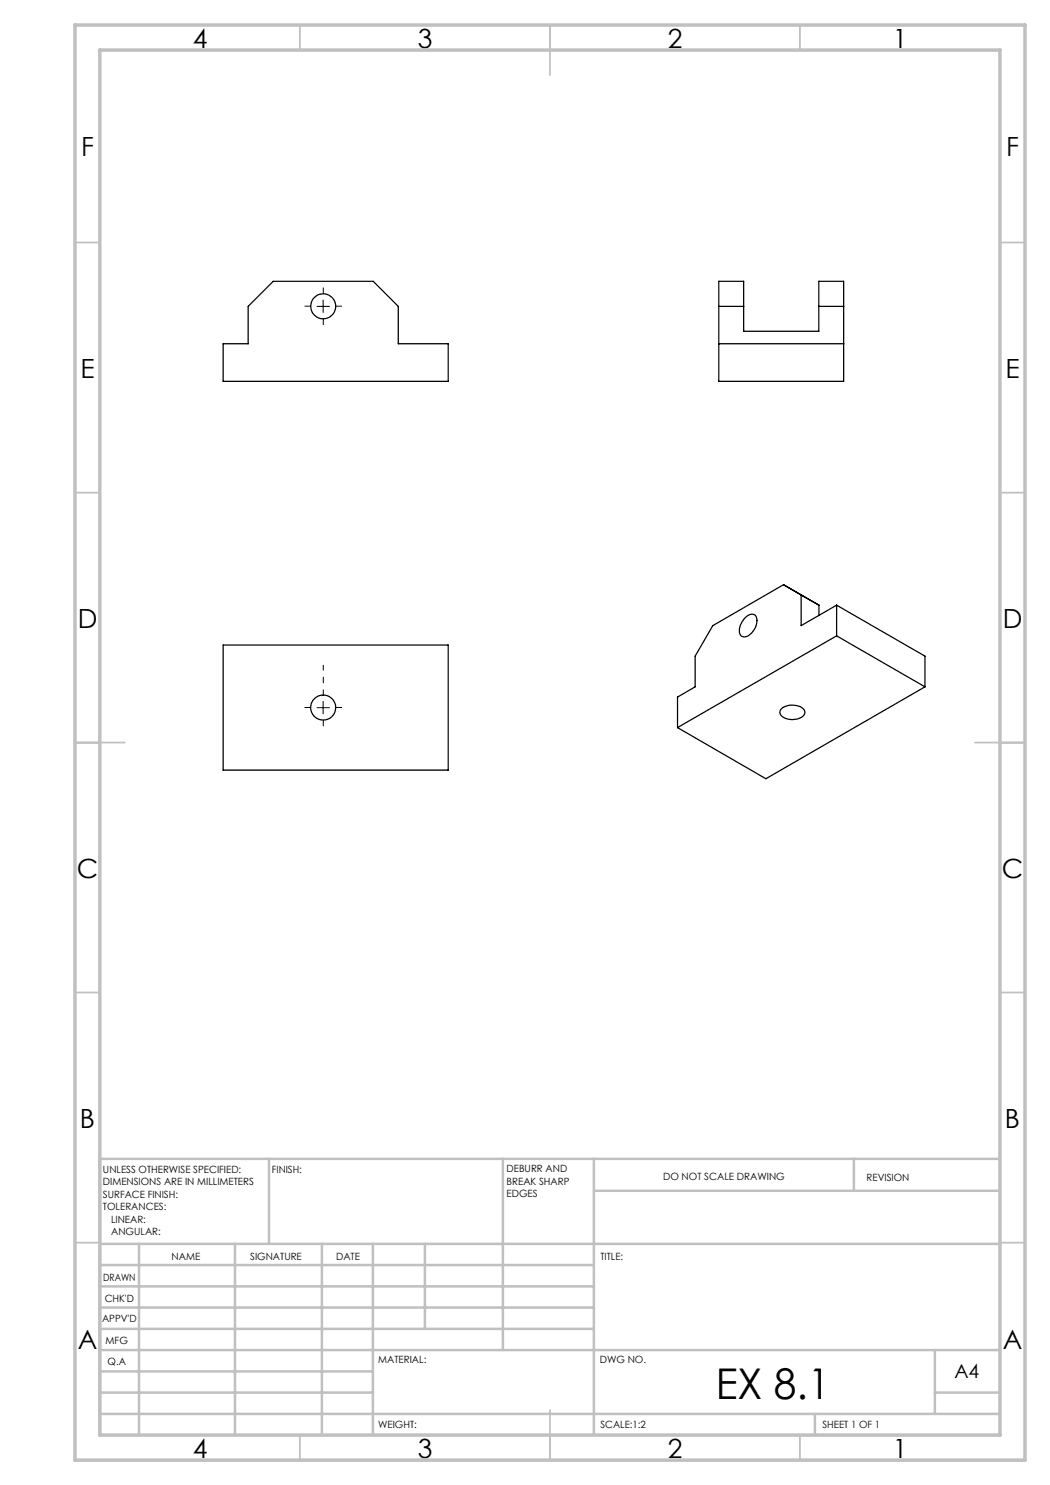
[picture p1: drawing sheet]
<svg xmlns="http://www.w3.org/2000/svg" width="210mm" height="297mm" viewBox="0 0 210 297" stroke-linecap="round" stroke-linejoin="round" font-family="sans-serif">
<g fill="none" stroke="#000" stroke-width=".25">
<path d="M54.6 56.3h20l5.1 5v7.5h9.9v7.5h-45v-7.5h5v-7.5zM143.8 56.3h4.9v9.9h15.1v-9.9h4.9v20h-24.9zM143.8 68.8h24.9M143.8 61.3h4.9M163.8 61.3h4.9M160.2 119l-3.5-2.1-14.1 8.2-3.6 6.1v6.2l-3.5 2v6.1M160.2 119v6.1l7.1-4.1M160.2 119l3.6 2v2.1M44.6 129h45v25h-45zM149.2 123.4a1.35 1.35 0 0 1 2-.1 3.3 3.3 0 0 1-2.3 4.1 1.05 1.05 0 0 1-1-1.4 4.1 4.1 0 0 1 1.3-2.6zM167.3 127.2l17.7 10.2M167.3 121v6.2"/>
<path d="M167.3 121l17.7 10.2v6.2M167.3 127.2l-31.8 18.3M185 137.4l-31.8 18.3-17.7-10.2M156.3 141.7a3.4 3.4 0 0 1 4.6 .4 1.5 1.5 0 0 1-1.6 1.7 3.1 3.1 0 0 1-3.3-1v-.6z"/>
<circle cx="64.6" cy="61.3" r="2.5"/>
<circle cx="64.6" cy="141.5" r="2.5"/>
</g>
<path d="M64.7 58.7v-1.2M62.2 61.2h-1.3M64.7 63.7v1.3M67.2 61.2h1.2M62.2 141.5h-1.3M64.7 144v1.2M67.2 141.5h1.2" fill="none" stroke="#000" stroke-width=".2" stroke-dasharray="15.2 1.3 1.3 1.3" stroke-linecap="butt"/>
<path d="M64.7 139v-6" fill="none" stroke="#000" stroke-width=".2" stroke-dasharray="15.2 1.3 1.3 1.3" stroke-dashoffset="14.2" stroke-linecap="butt"/>
<path d="M63.4 61.3h2.5M64.6 60v2.5M63.4 141.5h2.5M64.6 140.3v2.5" fill="none" stroke="#000" stroke-width=".2"/>
<g fill="none" stroke="#c0c0c0" stroke-width=".35">
<path d="M60 5v5M110 5v10M160 5v5M15 48.5h5M200 48.5h5M15 98.5h5M200 98.5h5M15 148.5h10M195 148.5h10M15 198.5h5M200 198.5h5M15 248.5h5"/>
<path d="M200 248.5h5M60 287v5M110 282v10M160 287v5"/>
</g>
<g fill="none" stroke="#c0c0c0" stroke-width=".5">
<path d="M53.8 231.8v17M100.6 231.8v38.2M118.8 231.8v55.2M118.8 238.2h81.2M170.8 231.8v6.4M200 231.8h-180v55.2M20 248.8h180M20 257.3h98.8M20 253h98.8M27.8 248.8v38.2M47 248.8v38.2M64.4 248.8v38.2"/>
<path d="M74.6 248.8v38.2M85 248.8v17M20 265.8h98.8M20 261.5h98.8M20 278.5h54.6M20 274.3h54.6M20 270h180M187 278.5h13M187 270v12.8M20 282.8h180M163 282.8v4.2"/>
</g>
<path d="M15 5h190v287h-190zM20 10h180v277h-180z" fill="none" stroke="#c0c0c0" stroke-width=".7"/>
<text font-size="8.5" x="143.1" y="279.7">EX 8.1</text>
<g font-size="5.3">
<text x="38.5" y="9.5">4</text>
<text x="83.5" y="9.5">3</text>
<text x="133.6" y="9.5">2</text>
<text x="178.6" y="9.5">1</text>
<text x="16.2" y="31.3">F</text>
<text x="201.2" y="31.3">F</text>
<text x="16.1" y="75.5">E</text>
<text x="201.1" y="75.5">E</text>
<text x="15.5" y="125.5">D</text>
<text x="200.5" y="125.5">D</text>
<text x="15.4" y="175.5">C</text>
<text x="200.4" y="175.5">C</text>
<text x="16" y="225.5">B</text>
<text x="201" y="225.5">B</text>
<text x="15.5" y="269.8">A</text>
<text x="200.5" y="269.8">A</text>
<text x="38.5" y="291.5">4</text>
<text x="83.5" y="291.5">3</text>
<text x="133.6" y="291.5">2</text>
<text x="178.6" y="291.5">1</text>
</g>
<text font-size="3.9" x="190.9" y="275.5">A4</text>
<g font-size="2">
<text x="20.6" y="234.6">UNLESS OTHERWISE SPECIFIED:</text>
<text x="20.6" y="237.1">DIMENSIONS ARE IN MILLIMETERS</text>
<text x="20.6" y="239.6">SURFACE FINISH:</text>
<text x="54.4" y="234.6">FINISH:</text>
<text x="101.3" y="234.5">DEBURR AND</text>
<text x="101.3" y="237">BREAK SHARP</text>
<text x="101.3" y="239.5">EDGES</text>
<text x="132.6" y="236">DO NOT SCALE DRAWING</text>
<text x="173.3" y="236.2">REVISION</text>
<text x="20.6" y="242.1">TOLERANCES:</text>
<text x="22.2" y="244.6">LINEAR:</text>
<text x="22.2" y="247.1">ANGULAR:</text>
<text x="34.3" y="252">NAME</text>
<text x="50" y="251.9">SIGNATURE</text>
<text x="67.2" y="251.9">DATE</text>
<text x="120.1" y="251.9">TITLE:</text>
<text x="20.6" y="256.1">DRAWN</text>
<text x="20.9" y="260.3">CHK'D</text>
<text x="20.4" y="264.4">APPV'D</text>
<text x="21.1" y="268.8">MFG</text>
<text x="21.5" y="273">Q.A</text>
<text x="75.6" y="272.5">MATERIAL:</text>
<text x="120" y="272.5">DWG NO.</text>
<text x="75.6" y="285.5">WEIGHT:</text>
<text x="120.1" y="285.6">SCALE:1:2</text>
<text x="164.5" y="285.6">SHEET 1 OF 1</text>
</g>
</svg>
